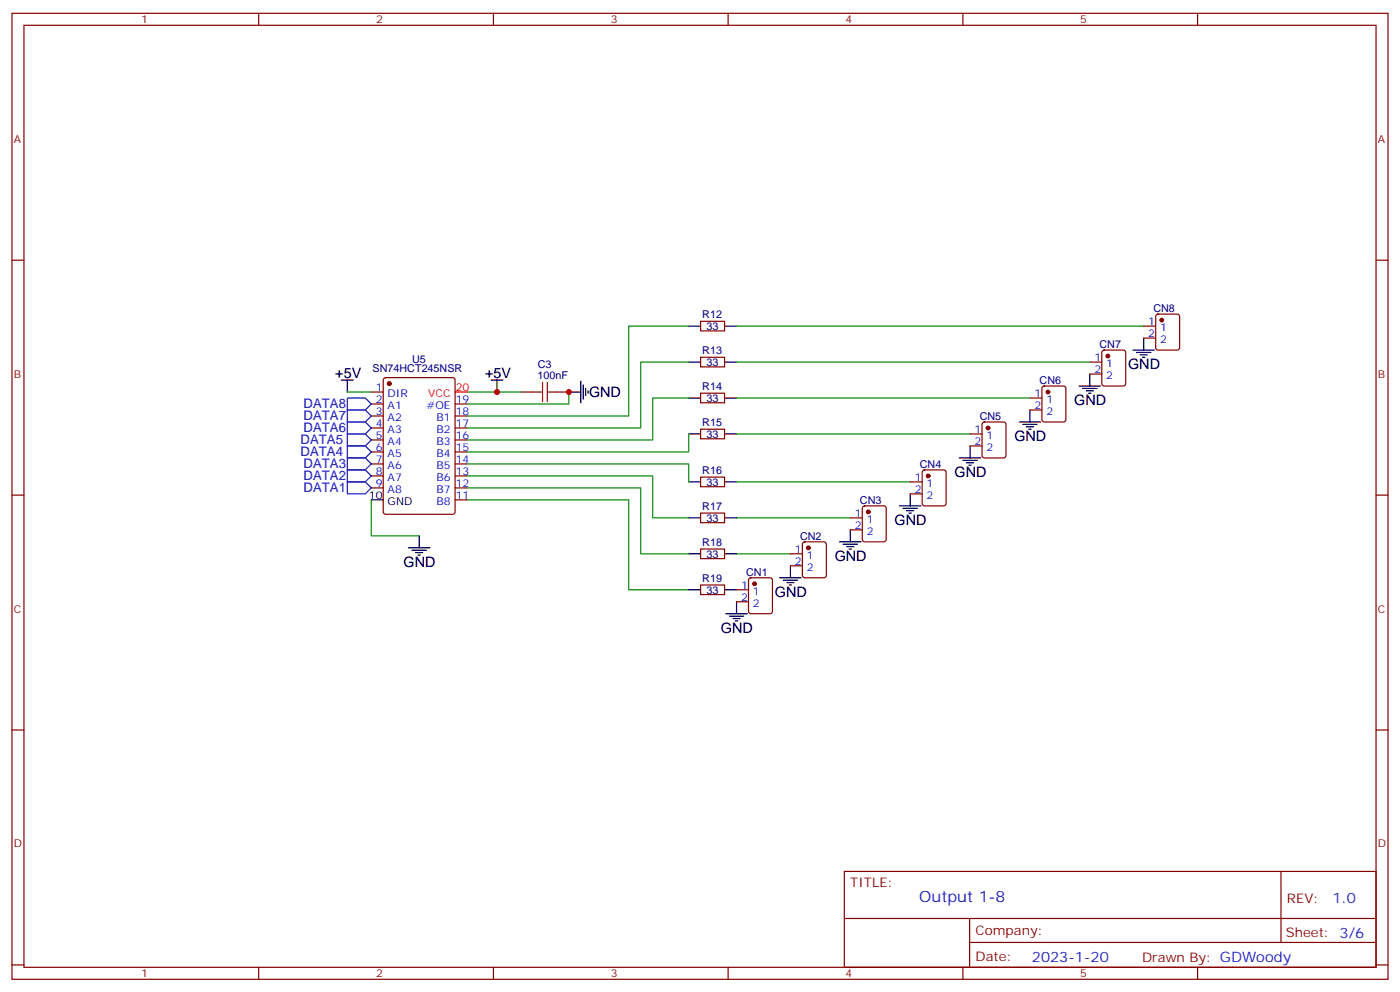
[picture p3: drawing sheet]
<svg xmlns="http://www.w3.org/2000/svg" width="412mm" height="292mm" viewBox="0 0 412 292" stroke-linecap="round" stroke-linejoin="round" font-family="sans-serif">
<g fill="none" stroke="#870000" stroke-width=".35">
<path d="M3.5 3.9h405.4v284.4h-405.4zM7.1 7.4h398.2v277.3h-398.2zM76.2 3.9v3.5M145.3 3.9v3.5M214.5 3.9v3.5M283.6 3.9v3.5M352.8 3.9v3.5M3.5 76.6h3.6M405.3 76.6h3.6M3.5 145.7h3.6M405.3 145.7h3.6M3.5 214.9h3.6"/>
<path d="M405.3 214.9h3.6M248.7 256.5h156.6v28.2h-156.6zM377.3 256.5v20.9M248.7 270.4h156.5M285.6 277.4h119.6M285.6 270.4v14.1M3.5 284h3.6M76.2 284.7v3.6M145.3 284.7v3.6M214.5 284.7v3.6M283.6 284.7v3.6M352.8 284.7v3.6"/>
<path d="M405.3 284h3.6"/>
</g>
<g fill="none" stroke="#000" stroke-width=".35">
<path d="M336.9 99.5v3.5M100.5 111.9h3.6M102.3 111.9v3.5M144.6 111.9h3.6M146.4 111.9v3.5M167.6 115.4h3.5M171.1 112.2v6.4M171.8 113.3v4.2M172.5 114.3v2.2M173.2 115v.7M317.9 113.6h6.3M318.9 114.3h4.2"/>
<path d="M320 115h2.1M320.7 115.7h.7M321 110.1v3.5M333.7 103h6.4M334.8 103.8h4.2M335.8 104.5h2.2M336.5 105.2h.8M282.6 134.8h6.3M283.6 135.5h4.3M284.7 136.2h2.1M285.4 136.9h.7M285.8 131.3v3.5"/>
<path d="M300.2 124.2h6.4M301.3 124.9h4.2M302.3 125.6h2.1M303 126.3h.7M303.4 120.7v3.5M123.5 157.7v3.6M247.3 159.5h6.3M250.5 156v3.5M264.9 148.9h6.4M266 149.6h4.2M267.1 150.3h2.1M267.8 151h.7"/>
<path d="M268.1 145.4v3.5M120.3 161.3h6.3M121.4 162h4.2M122.4 162.7h2.1M123.1 163.4h.7M217 177.1v3.6M229.7 170.1h6.3M230.7 170.8h4.2M231.8 171.5h2.1M232.5 172.2h.7M232.8 166.5v3.6M248.4 160.2h4.2"/>
<path d="M249.4 160.9h2.1M250.1 161.6h.7M213.8 180.7h6.3M214.8 181.4h4.3M215.9 182.1h2.1M216.6 182.8h.7"/>
</g>
<g fill="none" stroke="#008700" stroke-width=".35">
<path d="M202.8 96h-17.6v26.4h-47.6M217 96h119.9M102.3 115.4h7.1M137.6 115.4h15.9M167.6 115.4v3.5h-30M202.8 106.6h-14.1v19.4h-51.1M202.8 117.2h-10.5v12.3h-54.7M217 117.2h86.4M217 106.6h104M137.6 136.6h65.2v5.3M202.8 127.7v5.3h-65.2M217 127.7h68.8"/>
<path d="M109.4 147.1v10.6h14.1M137.6 140.1h54.7v12.3h10.5M137.6 143.6h51.1v19.4h14.1M137.6 147.1h47.6v26.5h17.6M217 152.4h33.5M217 141.9h51.1M217 163h15.8"/>
</g>
<path d="M102.3 117.2h5.3l1.8 1.7-1.8 1.8h-5.3zM102.3 120.7h5.3l1.8 1.7-1.8 1.8h-5.3zM102.3 124.2h5.3l1.8 1.8-1.8 1.7h-5.3zM102.3 127.7h5.3l1.8 1.8-1.8 1.8h-5.3zM102.3 131.3h5.3l1.8 1.7-1.8 1.8h-5.3zM102.3 134.8h5.3l1.8 1.8-1.8 1.7h-5.3zM102.3 138.3h5.3l1.8 1.8-1.8 1.8h-5.3zM102.3 141.9h5.3l1.8 1.7-1.8 1.8h-5.3z" fill="none" stroke="#00f" stroke-width=".35"/>
<g fill="#c00">
<circle cx="167.6" cy="115.4" r=".88"/>
<circle cx="146.4" cy="115.4" r=".88"/>
</g>
<path d="M157 115.4h2.8M159.8 112.6v5.6M161.2 115.4h2.8M161.2 112.6v5.6" fill="none" stroke="#a10000" stroke-width=".35"/>
<g fill="none" stroke="#870000" stroke-width=".35">
<path d="M206.4 94.6h7v2.8h-7zM336.9 96h3.5M336.9 99.5h3.5M340.7 92.7l.4-.2h5.7l.6 .4 .1 9.4-.5 .7h-5.9l-.6-.4-.1-9.4zM109.4 115.4h3.5M109.4 118.9h3.5M113.1 111.4l.5-.2h19.7l.7 .4 .1 39.1-.5 .6-20 .1-.7-.5v-39zM134.1 118.9h3.5M153.5 115.4h3.5M164 115.4h3.6M206.4 105.2h7v2.8h-7zM206.4 115.7h7v2.9h-7z"/>
<path d="M303.4 117.2h3.5M307.2 113.8l.4-.2h5.7l.6 .5 .1 9.4-.5 .7h-5.9l-.6-.4-.1-9.5zM321 106.6h3.6M321 110.1h3.6M324.8 103.3l.5-.3h5.6l.7 .5v9.4l-.5 .7h-5.8l-.7-.4v-9.4zM109.4 122.4h3.5M109.4 126h3.5M109.4 129.5h3.5M109.4 133h3.5M109.4 136.6h3.5M134.1 122.4h3.5M134.1 126h3.5"/>
<path d="M134.1 129.5h3.5M134.1 133h3.5M134.1 136.6h3.5M206.4 126.3h7v2.9h-7zM271.9 138.5l.4-.2h5.7l.6 .5 .1 9.4-.5 .7h-5.9l-.6-.5-.1-9.4zM285.8 127.7h3.5M285.8 131.3h3.5M289.5 124.4l.5-.2h5.6l.7 .4v9.5l-.4 .6-5.9 .1-.7-.5v-9.4zM303.4 120.7h3.5M109.4 140.1h3.5M109.4 143.6h3.5M134.1 140.1h3.5"/>
<path d="M134.1 143.6h3.5M134.1 147.1h3.5M206.4 140.4h7v2.9h-7zM206.4 151h7v2.8h-7zM236.6 159.7l.5-.2h5.6l.7 .4v9.5l-.4 .6-5.9 .1-.7-.5v-9.4zM250.5 152.4h3.5M250.5 156h3.5M254.2 149.1l.5-.2h5.6l.7 .4 .1 9.5-.5 .6-5.9 .1-.6-.5-.1-9.4zM268.1 141.9h3.5M268.1 145.4h3.5M206.4 161.6h7v2.8h-7zM206.4 172.2h7v2.8h-7z"/>
<path d="M217 173.6h3.5M217 177.1h3.5M220.7 170.3l.5-.2h5.6l.7 .4v9.5l-.4 .6-5.9 .1-.7-.5v-9.4zM232.8 163h3.6M232.8 166.5h3.6"/>
</g>
<g fill="none" stroke="#000" stroke-width=".35">
<path d="M202.8 96h3.6M213.4 96h3.6M202.8 106.6h3.6M202.8 117.2h3.6M213.4 106.6h3.6M213.4 117.2h3.6M202.8 127.7h3.6M213.4 127.7h3.6M109.4 147.1h3.5M202.8 141.9h3.6M202.8 152.4h3.6M213.4 141.9h3.6"/>
<path d="M213.4 152.4h3.6M202.8 163h3.6M202.8 173.6h3.6M213.4 163h3.6M213.4 173.6h3.6"/>
</g>
<g fill="#870000" stroke="#870000" stroke-width=".35">
<circle cx="222.2" cy="171.8" r=".53"/>
<circle cx="238.1" cy="161.3" r=".53"/>
<circle cx="255.8" cy="150.7" r=".53"/>
<circle cx="273.4" cy="140.1" r=".53"/>
<circle cx="291" cy="126" r=".53"/>
<circle cx="308.7" cy="115.4" r=".53"/>
<circle cx="326.3" cy="104.8" r=".53"/>
<circle cx="342.2" cy="94.2" r=".53"/>
<circle cx="114.7" cy="112.9" r=".53"/>
</g>
<path d="M134.1 115.4h3.5" fill="none" stroke="#f00" stroke-width=".35"/>
<text font-size="4.6" fill="#00f" x="270.8" y="265.5">Output 1-8</text>
<g font-size="4.2">
<text x="98.8" y="111.2">+5V</text>
<text x="142.9" y="111.2">+5V</text>
<text x="332.3" y="108.7">GND</text>
<text x="173.5" y="116.9">GND</text>
<text x="316.4" y="119.3">GND</text>
<text x="298.8" y="129.9">GND</text>
<text x="281.2" y="140.4">GND</text>
<text x="263.5" y="154.6">GND</text>
<text x="118.9" y="166.9">GND</text>
<text x="245.9" y="165.1">GND</text>
<text x="228.2" y="175.7">GND</text>
<text x="212.4" y="186.3">GND</text>
</g>
<g font-size="4.2" fill="#00f">
<text x="392.5" y="265.8">1.0</text>
<text x="304" y="283.1">2023-1-20</text>
</g>
<g font-size="3.9" fill="#00f">
<text x="89.4" y="120.2">DATA8</text>
<text x="89.4" y="123.7">DATA7</text>
<text x="88.6" y="130.8">DATA5</text>
<text x="89.4" y="127.2">DATA6</text>
<text x="88.6" y="134.3">DATA4</text>
<text x="89.4" y="137.8">DATA3</text>
<text x="89.4" y="141.3">DATA2</text>
<text x="89.4" y="144.9">DATA1</text>
</g>
<g font-size="3.9" fill="#800">
<text x="250.5" y="261.1">TITLE:</text>
<text x="379.1" y="265.8">REV:</text>
<text x="287.4" y="275.3">Company:</text>
<text x="378.7" y="275.9">Sheet: 3/6</text>
<text x="287.4" y="283">Date:</text>
<text x="336.4" y="283.1">Drawn By: GDWoody</text>
</g>
<g font-size="3.2" fill="#800">
<text x="41.6" y="6.9">1</text>
<text x="110.8" y="6.9">2</text>
<text x="179.9" y="6.9">3</text>
<text x="249.1" y="6.9">4</text>
<text x="318.2" y="6.9">5</text>
<text x="4.1" y="42">A</text>
<text x="405.9" y="42">A</text>
<text x="4.1" y="111.2">B</text>
<text x="405.9" y="111.2">B</text>
<text x="4.1" y="180.3">C</text>
<text x="405.9" y="180.3">C</text>
<text x="4.1" y="249.4">D</text>
<text x="405.9" y="249.4">D</text>
<text x="41.6" y="287.7">1</text>
<text x="110.8" y="287.7">2</text>
<text x="179.9" y="287.7">3</text>
<text x="249.1" y="287.7">4</text>
<text x="318.2" y="287.7">5</text>
</g>
<g font-size="3.2" fill="#000080">
<text x="206.9" y="93.6">R12</text>
<text x="339.7" y="91.8">CN8</text>
<text x="208.1" y="97.1">33</text>
<text x="121.4" y="106.8">U5</text>
<text x="206.9" y="104.2">R13</text>
<text x="208.1" y="107.7">33</text>
<text x="323.9" y="102.4">CN7</text>
<text x="109.7" y="109.5">SN74HCT245NSR</text>
<text x="158.3" y="111.5">100nF</text>
<text x="158.4" y="108.3">C3</text>
<text x="306.2" y="113">CN6</text>
<text x="206.9" y="114.8">R14</text>
<text x="208.1" y="118.3">33</text>
<text x="206.9" y="125.3">R15</text>
<text x="288.6" y="123.6">CN5</text>
<text x="208.1" y="128.9">33</text>
<text x="271" y="137.7">CN4</text>
<text x="206.9" y="139.5">R16</text>
<text x="208.1" y="143">33</text>
<text x="253.3" y="148.3">CN3</text>
<text x="206.9" y="150">R17</text>
<text x="208.1" y="153.6">33</text>
<text x="206.9" y="160.6">R18</text>
<text x="235.7" y="158.9">CN2</text>
<text x="208.1" y="164.2">33</text>
<text x="206.9" y="171.2">R19</text>
<text x="219.8" y="169.4">CN1</text>
<text x="208.1" y="174.7">33</text>
</g>
<g font-size="3.2" fill="#00f">
<text x="338.2" y="95.6">1</text>
<text x="338.2" y="99.2">2</text>
<text x="341.7" y="97.4">1</text>
<text x="341.7" y="100.9">2</text>
<text x="322.4" y="106.2">1</text>
<text x="325.9" y="108">1</text>
<text x="322.4" y="109.7">2</text>
<text x="325.9" y="111.5">2</text>
<text x="110.7" y="115">1</text>
<text x="110.7" y="118.6">2</text>
<text x="114.2" y="116.8">DIR</text>
<text x="134.2" y="118.6">19</text>
<text x="304.7" y="116.8">1</text>
<text x="308.2" y="118.6">1</text>
<text x="110.7" y="122.1">3</text>
<text x="110.7" y="125.6">4</text>
<text x="114.2" y="120.3">A1</text>
<text x="114.2" y="123.9">A2</text>
<text x="125.6" y="120.3">#OE</text>
<text x="128.6" y="123.9">B1</text>
<text x="134.2" y="125.6">17</text>
<text x="134.2" y="122.1">18</text>
<text x="304.7" y="120.3">2</text>
<text x="308.2" y="122.1">2</text>
<text x="110.7" y="129.2">5</text>
<text x="114.2" y="127.4">A3</text>
<text x="114.2" y="130.9">A4</text>
<text x="128.6" y="130.9">B3</text>
<text x="128.6" y="127.4">B2</text>
<text x="134.2" y="129.2">16</text>
<text x="287.1" y="127.4">1</text>
<text x="287.1" y="130.9">2</text>
<text x="290.6" y="129.2">1</text>
<text x="110.7" y="132.7">6</text>
<text x="110.7" y="136.2">7</text>
<text x="114.2" y="134.4">A5</text>
<text x="114.2" y="138">A6</text>
<text x="128.6" y="138">B5</text>
<text x="128.6" y="134.4">B4</text>
<text x="134.2" y="136.2">14</text>
<text x="134.2" y="132.7">15</text>
<text x="290.6" y="132.7">2</text>
<text x="110.7" y="139.7">8</text>
<text x="110.7" y="143.3">9</text>
<text x="114.2" y="141.5">A7</text>
<text x="128.6" y="141.5">B6</text>
<text x="134.2" y="143.3">12</text>
<text x="134.2" y="139.7">13</text>
<text x="269.4" y="141.5">1</text>
<text x="272.9" y="143.3">1</text>
<text x="114.2" y="145">A8</text>
<text x="128.6" y="148.6">B8</text>
<text x="128.6" y="145">B7</text>
<text x="134.2" y="146.8">11</text>
<text x="269.4" y="145">2</text>
<text x="272.9" y="146.8">2</text>
<text x="251.8" y="152.1">1</text>
<text x="251.8" y="155.6">2</text>
<text x="255.3" y="153.8">1</text>
<text x="255.3" y="157.4">2</text>
<text x="234.2" y="162.7">1</text>
<text x="234.2" y="166.2">2</text>
<text x="237.7" y="164.4">1</text>
<text x="237.7" y="168">2</text>
<text x="218.3" y="173.2">1</text>
<text x="218.3" y="176.8">2</text>
<text x="221.8" y="175">1</text>
<text x="221.8" y="178.5">2</text>
</g>
<g font-size="3.2" fill="#f00">
<text x="126.1" y="116.8">VCC</text>
<text x="134.2" y="115">20</text>
</g>
<g font-size="3.2">
<text x="108.7" y="146.8">10</text>
<text x="114.2" y="148.6">GND</text>
</g>
</svg>
